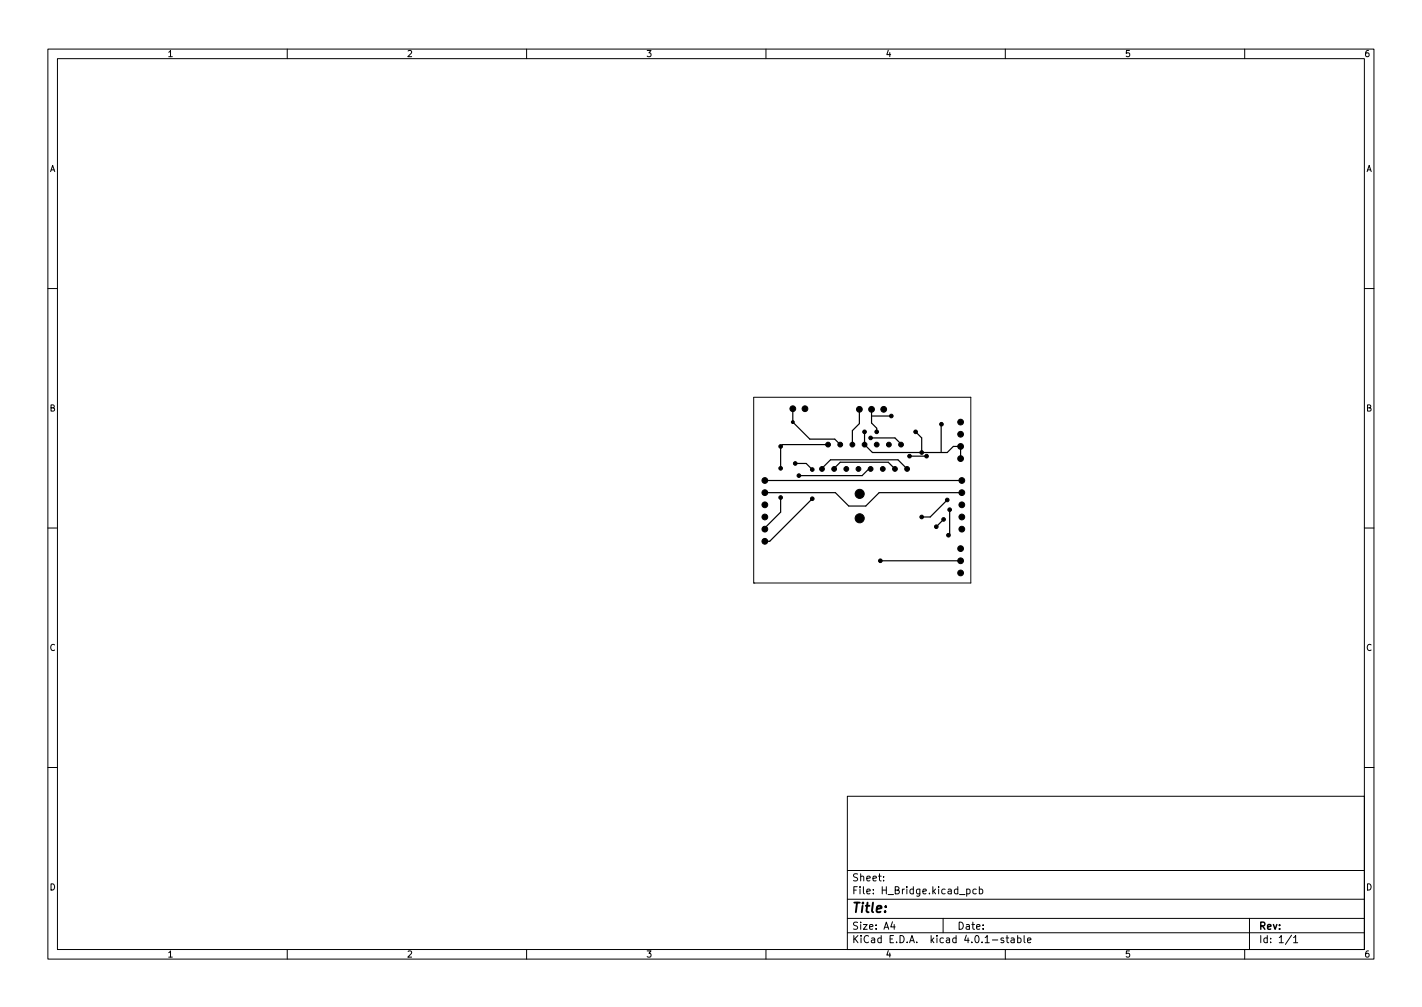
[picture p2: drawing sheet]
<svg xmlns="http://www.w3.org/2000/svg" width="297mm" height="210mm" viewBox="0 0 297 210" stroke-linecap="round" stroke-linejoin="round" font-family="sans-serif">
<g fill="none" stroke="#000" stroke-width=".21">
<path d="M10 10.2h277v190.1h-277zM12 12.2h273v186.1h-273zM60 10.2v2M110 10.2v2M160 10.2v2M210 10.2v2M260 10.2v2M10 60.2h2M285 60.2h2M157.4 82.9h45.4v38.8h-45.4zM10 110.2h2M285 110.2h2"/>
<path d="M10 160.2h2M177 166.3h108v32h-108zM285 160.2h2M60 198.3v2M110 198.3v2M160 198.3v2M177 194.8h108M177 191.8h108M177 187.8h108M177 181.8h108M184.6 183.8v.1M184.6 183v.1"/>
<path d="M186.4 192.5l-.3 1h.9M186.8 193v1M197 191.8v3M201.9 185.7l.5-.1 .2 .3-.1 .7h-.6M201.9 185.6v1.5M203.9 185.7l-.4-.1-.3 .3 .2 .7h.5M204.6 185.7l.4-.1 .3 .3-.2 .7h-.5M204.6 185.1v1.5M209.6 195.9l-.3-.1-.2 .2v.3l.5 .1v.4h-.5M210 198.3v2M210.1 195.8h.6M210.4 195.3v1.3l.3 .2"/>
<path d="M211.2 195.9h.6l.1 .9M211.9 196.2l-.5 .1-.3 .2 .3 .3h.5M212.6 195.9l.4-.1 .3 .3-.2 .7h-.5M212.6 195.3v1.5M213.9 195.3v1.3l.2 .2M214.6 196.3l.8-.1-.1-.3-.4-.1-.3 .2 .1 .8h.6M260 198.3v2M261 191.8v6.5M269.8 195.3l-1.3 1.9M270.2 195.8l.4-.5v1.5M270.2 196.8h.9"/>
</g>
<g fill="#000" stroke="#000" stroke-width=".21">
<circle cx="163.1" cy="93.2" r=".38"/>
<circle cx="163.1" cy="97.8" r=".38"/>
<circle cx="165.6" cy="85.3" r=".6"/>
<circle cx="165.6" cy="88.1" r=".3"/>
<circle cx="166.1" cy="96.8" r=".38"/>
<circle cx="166.9" cy="99.3" r=".38"/>
<circle cx="168.1" cy="85.3" r=".6"/>
<circle cx="169.7" cy="98" r=".38"/>
<circle cx="171.7" cy="97.9" r=".5"/>
<circle cx="173" cy="92.8" r=".5"/>
<circle cx="174.2" cy="97.9" r=".5"/>
<circle cx="175.5" cy="92.8" r=".5"/>
<circle cx="176.8" cy="97.9" r=".5"/>
<circle cx="178.1" cy="92.8" r=".5"/>
<circle cx="179.3" cy="97.9" r=".5"/>
<circle cx="179.5" cy="85.5" r=".6"/>
<circle cx="180.6" cy="92.8" r=".5"/>
<circle cx="180.6" cy="90.2" r=".38"/>
<circle cx="181.9" cy="97.9" r=".5"/>
<circle cx="181.9" cy="91.4" r=".38"/>
<circle cx="182.1" cy="85.5" r=".6"/>
<circle cx="183.1" cy="92.8" r=".5"/>
<circle cx="183.1" cy="90.2" r=".38"/>
<circle cx="184.4" cy="97.9" r=".5"/>
<circle cx="184.6" cy="85.5" r=".6"/>
<circle cx="185.7" cy="92.8" r=".5"/>
<circle cx="186.2" cy="86.9" r=".38"/>
<circle cx="186.9" cy="97.9" r=".5"/>
<circle cx="188.2" cy="92.8" r=".5"/>
<circle cx="189.5" cy="97.9" r=".5"/>
<circle cx="190" cy="95.2" r=".38"/>
<circle cx="191.3" cy="90.2" r=".38"/>
<circle cx="192.5" cy="94.5" r=".38"/>
<circle cx="193.5" cy="95.2" r=".38"/>
<circle cx="196.7" cy="88.6" r=".38"/>
<circle cx="200.7" cy="93.2" r=".6"/>
<circle cx="200.7" cy="95.8" r=".6"/>
<circle cx="200.7" cy="90.7" r=".6"/>
<circle cx="200.7" cy="88.1" r=".6"/>
<circle cx="159.8" cy="100.3" r=".6"/>
<circle cx="159.8" cy="107.9" r=".6"/>
<circle cx="159.8" cy="102.9" r=".6"/>
<circle cx="159.8" cy="113" r=".6"/>
<circle cx="159.8" cy="105.4" r=".6"/>
<circle cx="159.8" cy="110.5" r=".6"/>
<circle cx="163.1" cy="103.9" r=".38"/>
<circle cx="169.7" cy="104.1" r=".38"/>
<circle cx="179.6" cy="108.2" r=".95"/>
<circle cx="179.6" cy="103.1" r=".95"/>
<circle cx="183.9" cy="117.1" r=".38"/>
<circle cx="192.5" cy="107.9" r=".38"/>
<circle cx="195.6" cy="110" r=".38"/>
<circle cx="197.1" cy="108.5" r=".38"/>
<circle cx="197.9" cy="104.4" r=".38"/>
<circle cx="198.1" cy="111.8" r=".38"/>
<circle cx="198.4" cy="106.4" r=".38"/>
<circle cx="200.7" cy="119.6" r=".6"/>
<circle cx="200.7" cy="114.5" r=".6"/>
<circle cx="200.7" cy="117.1" r=".6"/>
<circle cx="200.9" cy="107.9" r=".6"/>
<circle cx="200.9" cy="110.5" r=".6"/>
<circle cx="200.9" cy="102.9" r=".6"/>
<circle cx="200.9" cy="105.4" r=".6"/>
<circle cx="200.9" cy="100.3" r=".6"/>
</g>
<g fill="none" stroke="#000" stroke-width=".25">
<path d="M165.6 85.3v2.8l3.6 3.6h5.2l1.1 1.1M166.1 96.8h2.3l1.3 1.2M171.7 97.9l1.8-1.9h14.1l1.9 1.9M173 92.8h-9.6l-.3 .4v4.6M174.2 97.9l1.3-1.4h10l1.4 1.4M179.5 85.5v2.9l-1.4 1.5v2.9M180.6 90.2v2.6l1.6 1.7h15.7l1.2-1.3h1.6v2.6M181.9 91.4h5l1.3 1.4M181.9 97.9h-.4l-1.4 1.4h-13.2M182.1 86.9h4.1M182.1 85.5v2.8l1 1.1v.8M190 95.2h3.5"/>
<path d="M191.3 90.2l1.2 1.2v3.1M196.7 88.6l-.1 5.9M159.8 102.9h14.7l2.8 2.8h3.5l2.8-2.8h17.3M159.8 100.3h41.1M163.1 103.9v3l-3.3 3.3v.3M169.7 104.1l-8.9 8.9h-1M183.9 117.1h16.8M197.1 108.5l-1.5 1.5M197.9 104.4l-3.6 3.5h-1.8M198.4 106.4v5.1l-.3 .3"/>
</g>
<text font-size="2.8" x="178" y="190.6">Title:</text>
<g font-size="2.1">
<text x="178" y="184">Sheet:</text>
<text x="178" y="186.7">File: H_Bridge.kicad_pcb</text>
<text x="178" y="196.9">KiCad E.D.A. kicad 4.0.1-stable</text>
<text x="178" y="194.1">Size: A4</text>
<text x="200" y="194.1">Date:</text>
<text x="263" y="194.1">Rev:</text>
<text x="263" y="196.9">Id: 1/1</text>
</g>
<g font-size="1.8">
<text x="35" y="11.9">1</text>
<text x="85" y="11.9">2</text>
<text x="135" y="11.9">3</text>
<text x="185" y="11.9">4</text>
<text x="235" y="11.9">5</text>
<text x="285" y="11.9">6</text>
<text x="10.3" y="35.9">A</text>
<text x="285.3" y="35.9">A</text>
<text x="10.3" y="85.9">B</text>
<text x="285.3" y="85.9">B</text>
<text x="10.3" y="135.9">C</text>
<text x="285.3" y="135.9">C</text>
<text x="10.3" y="185.9">D</text>
<text x="285.3" y="185.9">D</text>
<text x="35" y="199.9">1</text>
<text x="85" y="199.9">2</text>
<text x="135" y="199.9">3</text>
<text x="185" y="199.9">4</text>
<text x="235" y="199.9">5</text>
<text x="285" y="199.9">6</text>
</g>
</svg>
